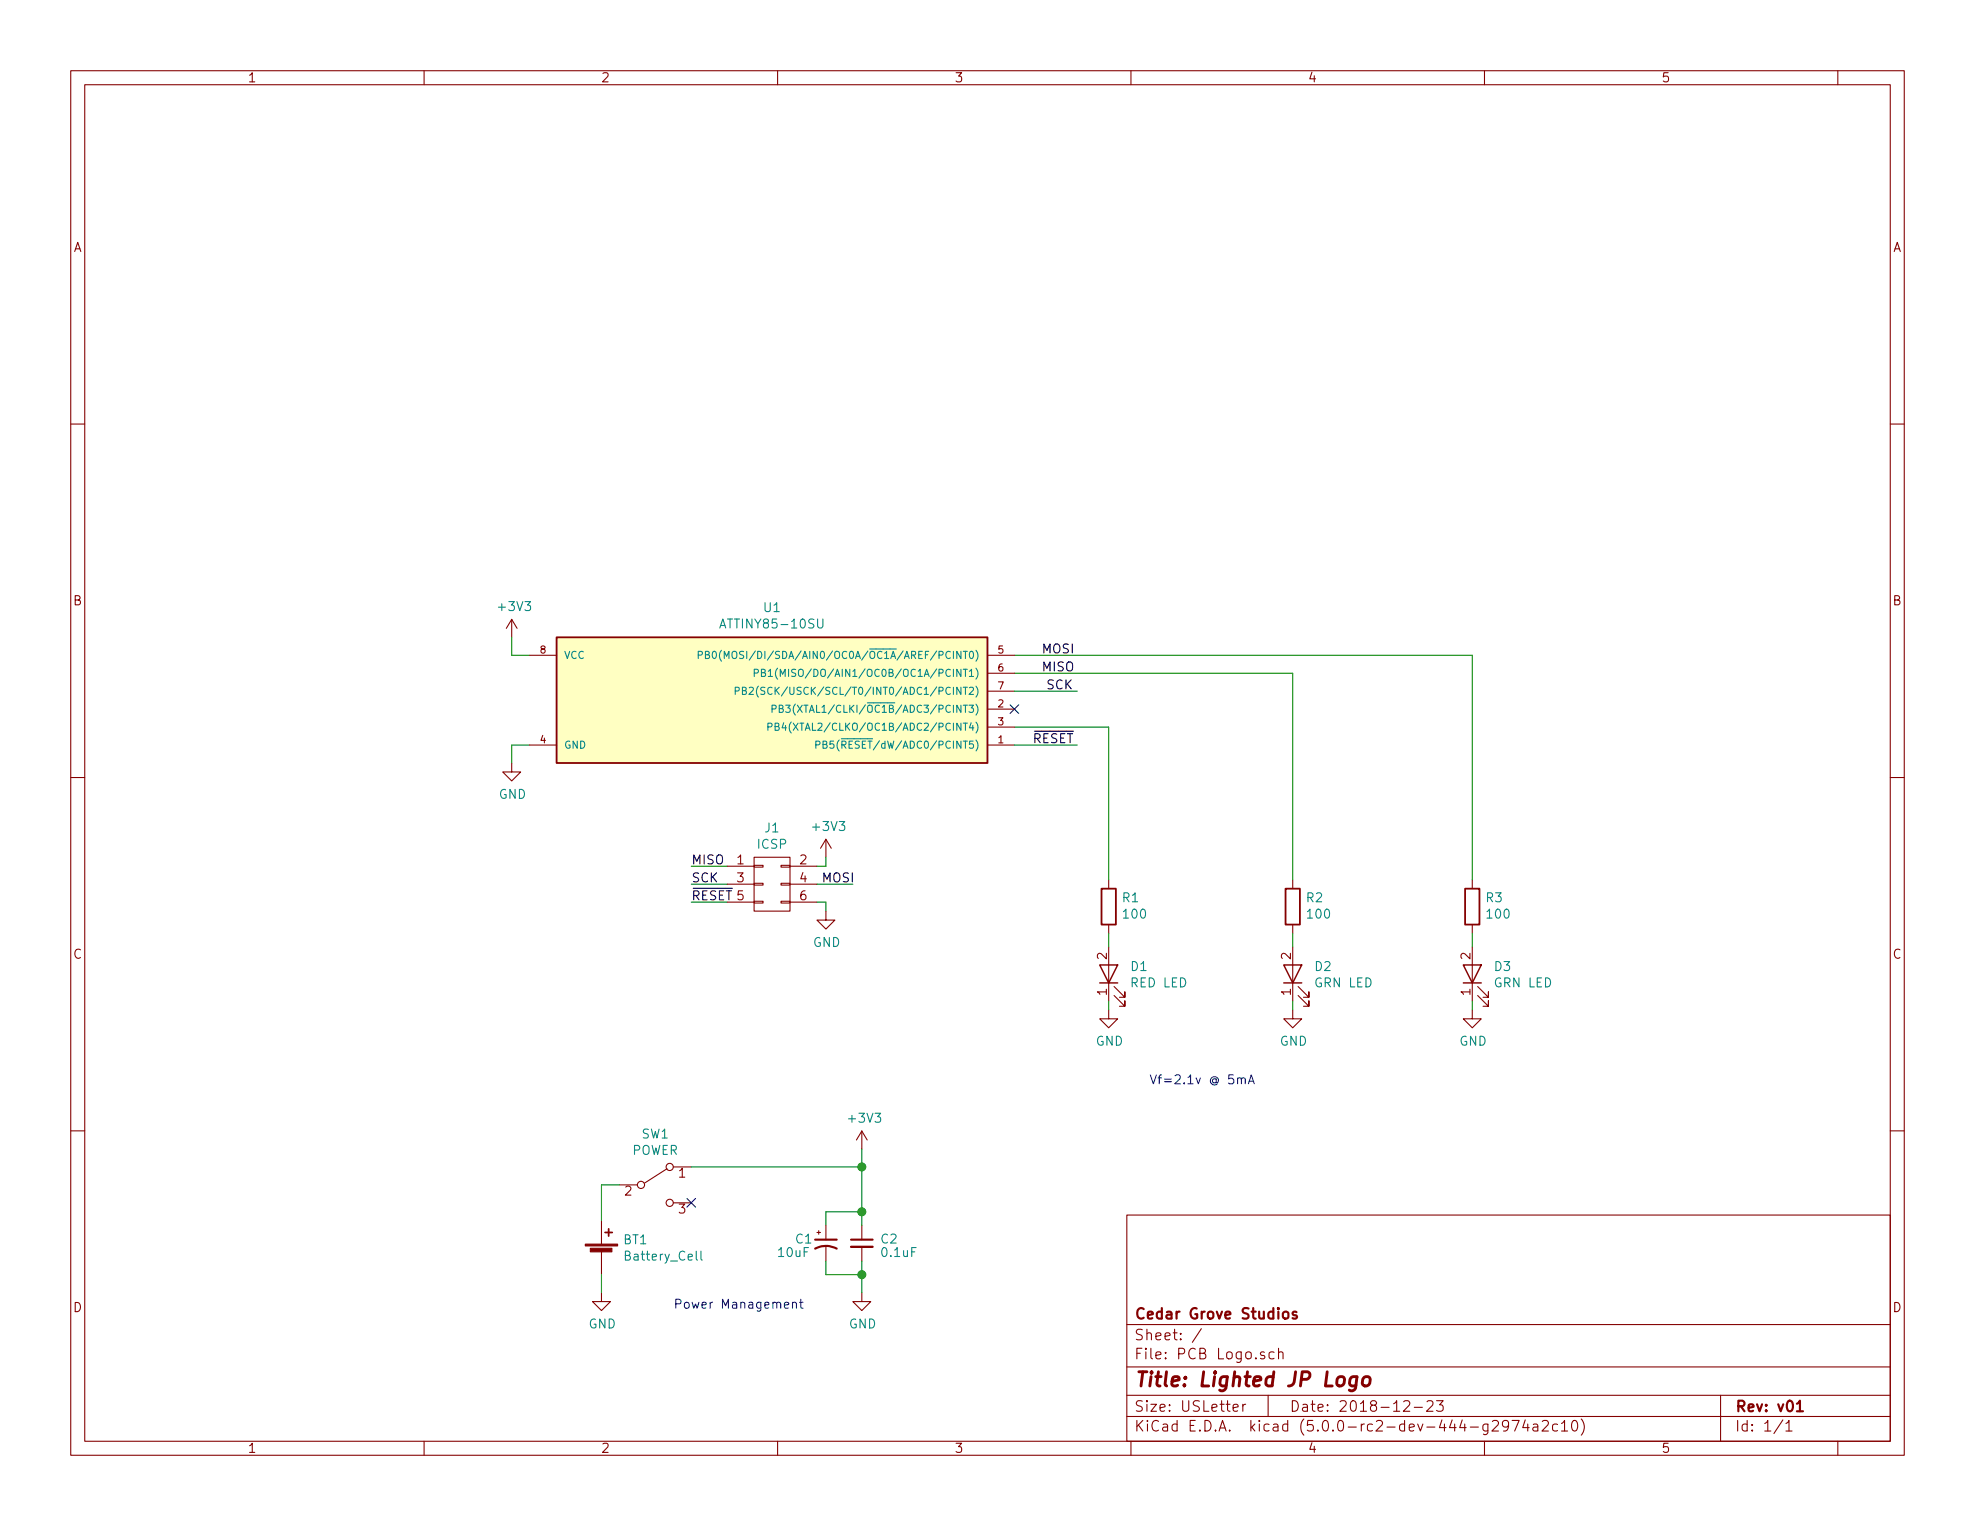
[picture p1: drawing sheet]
<svg xmlns="http://www.w3.org/2000/svg" width="279mm" height="216mm" viewBox="0 0 279 216" stroke-linecap="round" stroke-linejoin="round" font-family="sans-serif">
<g fill="none" stroke="#840000" stroke-width=".15">
<path d="M10 10h259.4v195.9h-259.4zM12 12h255.4v191.9h-255.4zM60 10v2M110 10v2M160 10v2M210 10v2M260 10v2M10 60h2M267.4 60h2M72.4 87.6l-.8 1.3M72.4 87.6v2.6M72.4 87.6l.8 1.3"/>
<path d="M74.9 92.7h3.8M139.7 92.7h3.8M139.7 95.3h3.8M139.7 97.8h3.8M10 110h2M72.4 108v1.2h1.3l-1.3 1.3-1.3-1.3h1.3M74.9 105.4h3.8M116.8 118.7v2.6M116.8 118.7l-.7 1.3M116.8 118.7l.8 1.3M139.7 105.4h3.8M139.7 100.3h3.8"/>
<path d="M139.7 102.9h3.8M267.4 110h2M102.9 122.6h3.8M102.9 125.1h3.8M102.9 127.6h3.8M106.7 127.5h1.2v.3h-1.2zM106.7 125h1.2v.2h-1.2zM106.7 122.4h1.2v.3h-1.2zM106.7 121.3h5.1v7.6h-5.1zM110.5 127.5h1.3v.3h-1.3zM110.5 125h1.3v.2h-1.3zM110.5 122.4h1.3v.3h-1.3z"/>
<path d="M111.8 122.6h3.8M111.8 125.1h3.8M111.8 127.6h3.8M116.8 128.9v1.3h1.3l-1.3 1.2-1.2-1.2h1.2M156.8 124.5v1.2M156.8 130.8v1.3M156.8 134v7.6M157.6 139.6l1.5 1.5v-.8v.8h-.7M182.9 124.5v1.2M182.9 130.8v1.3M182.9 134v7.6M183.6 139.6l1.6 1.5v-.8v.8h-.8"/>
<path d="M208.3 124.5v1.2M208.3 130.8v1.3M208.3 134v7.6M209 139.6l1.6 1.5v-.8v.8h-.8M10 160h2M156.8 142.9v1.2h1.3l-1.3 1.3-1.2-1.3h1.2M157.6 140.8l1.5 1.6v-.8v.8h-.7M182.9 142.9v1.2h1.2l-1.2 1.3-1.3-1.3h1.3M183.6 140.8l1.6 1.6v-.8v.8h-.8M208.3 142.9v1.2h1.2l-1.2 1.3-1.3-1.3h1.3M209 140.8l1.6 1.6v-.8v.8h-.8M267.4 160h2"/>
<path d="M85.1 172.7v3.3M85.1 177v3.3M87.6 167.6h2.6M94.4 165.4l-3.2 2M95.2 165.1h2.6M95.2 170.2h2.6M115.6 174.4h.5M115.8 174.1v.5M116.8 173.4v2M116.8 176.4v2M121.9 160v2.6M121.9 173.4v2"/>
<path d="M121.9 176.4v2M121.9 160l-.7 1.3M121.9 160l.8 1.3M159.4 171.9h108v32h-108zM85.1 182.9v1.3h1.3l-1.3 1.2-1.3-1.2h1.3M121.9 182.9v1.3h1.3l-1.3 1.2-1.3-1.2h1.3M159.4 197.4h108M159.4 193.4h108M159.4 187.4h108M170 188l-1.3 1.9M174.4 199.2l.8-.2-.1-.2-.4-.1-.3 .2 .1 .7 .2 .1 .4-.1M175.8 198.7v1"/>
<path d="M176.2 198.7l-.3 .1-.1 .2M178.9 191.3h-.4l-.2 .2a.48 .48 0 0 0 .6 .3v.2v.2l-.2 .1-.4-.1M179.4 197.4v3M180.2 191.3a.53 .53 0 0 0-.6 .1v.7a.53 .53 0 0 0 .6 .1M180.9 191.4a.38 .38 0 0 1 .6 .1v.8M180.9 190.8v1.5M198.6 198.3l.2-.1h.5a.4 .4 0 0 1 .1 .6l-.9 .9h.9M200.1 199.1h1.1M201.9 198.3l.2-.1h.3a.41 .41 0 0 1 .3 .6l-.9 .9h.9M203.2 198.2h1l-.5 .6a.39 .39 0 0 1 .5 .2v.4l-.2 .2-.5 .1-.3-.2M243.4 197.4v6.5M60 203.9v2"/>
<path d="M110 203.9v2M159.4 200.4h108M160 203.9v2M210 203.9v2M210.5 201.5v1.2a.42 .42 0 0 1-.6 .2M210.5 201.5a.48 .48 0 0 0-.6 .1l-.1 .2 .1 .5a.48 .48 0 0 0 .6 .1M211.1 201.1l.3-.1h.4a.37 .37 0 0 1 .1 .6l-.9 .9h1M213.4 201.6l-.1 .2a.48 .48 0 0 1-.7 0l-.1-.6a.48 .48 0 0 1 .8-.2v.1a1.19 1.19 0 0 1-.2 1.3l-.4 .1M213.9 201h1l-.6 1.5M215.8 200.9l-.4 1.1h.9M216.1 201.5v1M216.9 201.5h.1h.5l.1 1"/>
<path d="M217.6 201.8l-.6 .1a.29 .29 0 0 0-.2 .3 .29 .29 0 0 0 .2 .3l.6-.1M218.2 201.1l.2-.1h.5a.4 .4 0 0 1 .1 .6l-.9 .9h.9M220.3 201.5a.53 .53 0 0 0-.6 .1v.7a.53 .53 0 0 0 .6 .1M220.9 201.4l.4-.4v1.5M220.9 202.5h.9M222.5 201.1a.35 .35 0 0 1 .3-.1 .35 .35 0 0 1 .3 .2 .77 .77 0 0 1-.4 1.3 .9 .9 0 0 1-.2-1.4zM223.7 200.8a1.71 1.71 0 0 1 0 2.2M252.2 200.9l-1.2 1.9M252.7 201.4l.3-.2 .1-.2v1.5M252.7 202.5h.8M260 203.9v2"/>
<circle cx="90.7" cy="167.6" r=".51"/>
<circle cx="94.7" cy="165.1" r=".51"/>
<circle cx="94.7" cy="170.2" r=".51"/>
</g>
<path d="M115.3 176.7a3.2 3.2 0 0 1 3.1 0M115.3 175.4h3.1M120.4 175.4h3M181.6 185.7a.41 .41 0 0 1 .7 .2v.4a.41 .41 0 0 1-.4 .3 .41 .41 0 0 1-.4-.3zM183.4 185.6h-.3l-.2 .3a.48 .48 0 0 0 .5 .2l.1 .2-.1 .2-.1 .1-.4-.1M254.2 198.6l.4-.4v1.5M254.2 199.7h.9" fill="none" stroke="#840000" stroke-width=".3"/>
<path d="M192 194.8l-.2 1.6a.6 .6 0 0 1-.9 .3M192 194.8a.68 .68 0 0 0-1 .3l-.1 .6 .2 .3 .1 .1 .6-.1M192.9 194.9a.53 .53 0 0 1 .5-.2 .53 .53 0 0 1 .5 .4l-.1 .6a.56 .56 0 0 1-.6 .4 .56 .56 0 0 1-.5-.4z" fill="none" stroke="#840000" stroke-width=".41"/>
<path d="M120.4 176.4h3" fill="none" stroke="#840000" stroke-width=".33"/>
<path d="M155.6 136.5h2.5l-1.3 2.6zM155.6 139.1h2.5M181.6 136.5h2.5l-1.2 2.6zM181.6 139.1h2.5M207 136.5h2.5l-1.2 2.6zM207 139.1h2.5" fill="none" stroke="#840000" stroke-width=".2"/>
<g fill="none" stroke="#008400" stroke-width=".15">
<path d="M72.4 90.2v2.5h2.5M143.5 92.7h64.8v31.8M143.5 95.3h39.4v29.2M143.5 97.8h8.9M74.9 105.4h-2.5v2.6M143.5 105.4h8.9M143.5 102.9h13.3v21.6M97.8 127.6h5.1M97.8 125.1h5.1M97.8 122.6h5.1M115.6 127.6h1.2v1.3M115.6 125.1h5"/>
<path d="M116.8 121.3v1.3h-1.2M156.8 132.1v1.9M182.9 132.1v1.9M208.3 132.1v1.9M156.8 141.6v1.3M182.9 141.6v1.3M208.3 141.6v1.3M87.6 167.6h-2.5v5.1M97.8 165.1h24.1M116.8 178.4v1.9h5.1M121.9 162.6v10.8M121.9 178.4v4.5"/>
<path d="M121.9 171.5h-5.1v1.9M85.1 180.3v2.6"/>
</g>
<path d="M78.7 90.2h61v17.8h-61zM155.8 125.7h2.1v5.1h-2.1zM181.9 125.7h2v5.1h-2zM207.3 125.7h2v5.1h-2zM85.6 174.4h1M86.1 173.9v1" fill="none" stroke="#840000" stroke-width=".25"/>
<g fill="#840000" stroke="#840000" stroke-width=".15">
<path d="M82.8 176h4.6v.3h-4.6z"/>
<path d="M83.5 176.6h3.1v.5h-3.1z"/>
</g>
<g fill="none" stroke="#008484" stroke-width=".15">
<path d="M98.8 92.7l.5-.1 .1-.1-.1-.3h-.5v1M99.8 92.6h.4l.1-.2v-.2h-.5v1h.4l.1-.1 .1-.3-.3-.2M100.9 92.2h.1a.55 .55 0 0 1 .4 .5 .55 .55 0 0 1-.4 .5l-.1-.1-.1-.3zM101.8 88.8l.5-1.2 .4 1.2M102.1 92a1.2 1.2 0 0 0 0 1.5M102.5 93.2v-1l.3 .7 .3-.7v1M103.6 92.3l.2-.1a.35 .35 0 0 1 .4 .3v.5l-.2 .2a.36 .36 0 0 1-.4-.4zM104 97.8l.5-.1v-.4l-.5-.1v1M105 97.7h.5l.1-.2-.1-.2-.5-.1v1h.4l.2-.1v-.2l-.2-.2M106 97.3l.4-.1 .1 .1 .1 .2-.7 .7h.7M106.7 95.2h.5l.1-.2-.1-.2-.5-.1v1M107.3 97.1a1.2 1.2 0 0 0 0 1.5"/>
<path d="M107.7 95.2l.5-.1 .1-.1-.1-.2-.5-.1v1h.4l.2-.3-.2-.2M108.2 97.3h-.5v.3l.4 .2 .1 .2-.2 .2h-.4M108.7 95l.3-.3v1M108.7 95.7h.6M109.2 97.3a.4 .4 0 0 0-.5 0 .4 .4 0 0 0-.1 .5 .37 .37 0 0 0 .2 .4 .37 .37 0 0 0 .4-.1M110 94.5a1.13 1.13 0 0 0 0 1.6M110.4 95.7v-1l.3 .7 .4-.7v1M111.2 99.8h.6l-.3 .4h.1l.2 .1-.1 .4-.1 .1-.4-.1M112.5 99.6a1.13 1.13 0 0 0 0 1.6M115.7 87.6v1l.2 .2h.4l.1-.2v-1M108.6 102.8h.5l.1-.4-.6-.1v1M109.2 100.3h.5l.1-.2v-.3h-.6v1"/>
<path d="M109.7 102.8l.4-.1 .1-.3-.5-.1v1h.4l.1-.3-.2-.2M110.2 100.3l.5-.1 .1-.1-.1-.3h-.5v1h.4l.2-.4-.2-.1M110.9 102.3l-.3 .7h.7M111.1 102.6v.7M111.9 102.2a1.2 1.2 0 0 0 0 1.5M115.4 105.4l.5-.1 .1-.1v-.3h-.6v1M116.4 105.3h.5l.1-.2-.1-.2h-.5v1h.4l.2-.1v-.3l-.2-.2M117.9 104.9h-.5v.4l.2-.1 .3 .1 .1 .1-.1 .4-.1 .1-.4-.1M99.2 177v1.1l.1 .2"/>
</g>
<path d="M175.6 152.7a.3 .3 0 0 1 .3-.2 .3 .3 0 0 1 .3 .2v.6M176.6 153.3l.4-1.2 .4 1.2M176.7 153h.6M112.1 184.4l.1-.1a.31 .31 0 0 1 .5 .1v.7M112.1 184.3v.8M113.1 184.3h.5M113.3 183.8v1.1v.1l.3 .1" fill="none" stroke="#0000c2" stroke-width=".15"/>
<path d="M142.9 99.7l1.2 1.2M144.1 99.7l-1.2 1.2M97.2 169.6l1.2 1.2M98.4 169.6l-1.2 1.2" fill="none" stroke="#000084" stroke-width=".15"/>
<g fill="#008400" stroke="#008400" stroke-width=".25">
<circle cx="121.9" cy="165.1" r=".51"/>
<circle cx="121.9" cy="171.5" r=".51"/>
<circle cx="121.9" cy="180.3" r=".51"/>
</g>
<path d="M78.7 90.2h61v17.8h-61z" fill="#ffffc2" stroke="#ffffc2" stroke-width=".14"/>
<text font-size="2.8" fill="#840000" x="160.4" y="196.2">Title: Lighted JP Logo</text>
<g font-size="2.1" fill="#840000">
<text x="160.4" y="189.6">Sheet: /</text>
<text x="160.4" y="186.6">Cedar Grove Studios</text>
<text x="160.4" y="192.3">File: PCB Logo.sch</text>
<text x="160.4" y="202.5">KiCad E.D.A. kicad (5.0.0-rc2-dev-444-g2974a2c10)</text>
<text x="160.4" y="199.7">Size: USLetter</text>
<text x="182.4" y="199.7">Date: 2018-12-23</text>
<text x="245.4" y="199.7">Rev: v01</text>
<text x="245.4" y="202.5">Id: 1/1</text>
</g>
<g font-size="1.8" fill="#840000">
<text x="35" y="11.6">1</text>
<text x="85" y="11.6">2</text>
<text x="135" y="11.6">3</text>
<text x="185" y="11.6">4</text>
<text x="235" y="11.6">5</text>
<text x="10.4" y="35.6">A</text>
<text x="267.8" y="35.6">A</text>
<text x="10.4" y="85.6">B</text>
<text x="267.8" y="85.6">B</text>
<text x="104.3" y="122.3">1</text>
<text x="104.3" y="124.8">3</text>
<text x="113.2" y="122.3">2</text>
<text x="113.2" y="124.8">4</text>
<text x="113.2" y="127.4">6</text>
<text x="10.4" y="135.6">C</text>
<text x="156.6" y="135.7" transform="rotate(-90 156.6 135.7)">2</text>
<text x="182.6" y="135.7" transform="rotate(-90 182.6 135.7)">2</text>
<text x="208" y="135.7" transform="rotate(-90 208 135.7)">2</text>
<text x="267.8" y="135.6">C</text>
<text x="156.6" y="140.8" transform="rotate(-90 156.6 140.8)">1</text>
<text x="182.6" y="140.8" transform="rotate(-90 182.6 140.8)">1</text>
<text x="208" y="140.8" transform="rotate(-90 208 140.8)">1</text>
<text x="96" y="166.6">1</text>
<text x="88.4" y="169.2">2</text>
<text x="96" y="171.7">3</text>
<text x="10.4" y="185.6">D</text>
<text x="267.8" y="185.6">D</text>
<text x="35" y="205.5">1</text>
<text x="85" y="205.5">2</text>
<text x="135" y="205.5">3</text>
<text x="185" y="205.5">4</text>
<text x="235" y="205.5">5</text>
</g>
<g font-size="1.8" fill="#008484">
<text x="70.7" y="86.5">+3V3</text>
<text x="102.5" y="88.9">ATTINY85-10SU</text>
<text x="108.1" y="86.6">U1</text>
<text x="70.6" y="113">GND</text>
<text x="108.3" y="117.8">J1</text>
<text x="115.1" y="117.6">+3V3</text>
<text x="107.2" y="120.1">ICSP</text>
<text x="158.8" y="127.7">R1</text>
<text x="159" y="130">100</text>
<text x="184.9" y="127.7">R2</text>
<text x="185.1" y="130">100</text>
<text x="210.3" y="127.7">R3</text>
<text x="210.5" y="130">100</text>
<text x="115" y="134">GND</text>
<text x="160" y="137.4">D1</text>
<text x="186.1" y="137.4">D2</text>
<text x="211.5" y="137.4">D3</text>
<text x="160" y="139.7">RED LED</text>
<text x="186.1" y="139.7">GRN LED</text>
<text x="211.5" y="139.7">GRN LED</text>
<text x="155" y="148">GND</text>
<text x="181.1" y="148">GND</text>
<text x="206.5" y="148">GND</text>
<text x="90.8" y="161.1">SW1</text>
<text x="120.2" y="158.9">+3V3</text>
<text x="89.4" y="163.4">POWER</text>
<text x="88.2" y="176">BT1</text>
<text x="88.7" y="178.4">Battery_Cell</text>
<text x="110.2" y="177.9">10uF</text>
<text x="112.6" y="175.9">C1</text>
<text x="124.7" y="175.9">C2</text>
<text x="124.8" y="177.9">0.1uF</text>
<text x="83.3" y="188">GND</text>
<text x="120.1" y="188">GND</text>
</g>
<g font-size="1.8">
<text x="147.3" y="92.5">MOSI</text>
<text x="147.3" y="95">MISO</text>
<text x="148" y="97.5">SCK</text>
<text x="146" y="105.2">RESET</text>
<text x="97.8" y="122.3">MISO</text>
<text x="97.8" y="124.8">SCK</text>
<text x="116.2" y="124.8">MOSI</text>
<text x="97.8" y="127.4">RESET 5</text>
</g>
<g font-size="1.8" fill="#0000c2">
<text x="162.6" y="153.4">Vf=2.1v @ 5mA</text>
<text x="95.2" y="185.2">Power Management</text>
</g>
<g font-size="1.4" fill="#840000">
<text x="76.5" y="92.5">8</text>
<text x="141.2" y="92.5">5</text>
<text x="141.2" y="95">6</text>
<text x="141.2" y="100.1">2</text>
<text x="141.2" y="97.5">7</text>
<text x="76.5" y="105.2">4</text>
<text x="141.2" y="105.2">1</text>
<text x="141.2" y="102.6">3</text>
</g>
<g font-size="1.4" fill="#008484">
<text x="79.8" y="93.2">VCC</text>
<text x="104.2" y="93.2">PB0(MOSI/DI/SDA/AIN0/OC0A/OC1A/AREF/PCINT0)</text>
<text x="111.2" y="95.8">PB1(MISO/DO/AIN1/OC0B/OC1A/PCINT1)</text>
<text x="109.2" y="98.3">PB2(SCK/USCK/SCL/T0/INT0/ADC1/PCINT2)</text>
<text x="112.8" y="100.8">PB3(XTAL1/CLKI/OC1B/ADC3/PCINT3)</text>
<text x="79.8" y="105.9">GND</text>
<text x="112.1" y="103.4">PB4(XTAL2/CLKO/OC1B/ADC2/PCINT4)</text>
<text x="118" y="105.9">PB5(RESET/dW/ADC0/PCINT5)</text>
</g>
</svg>
